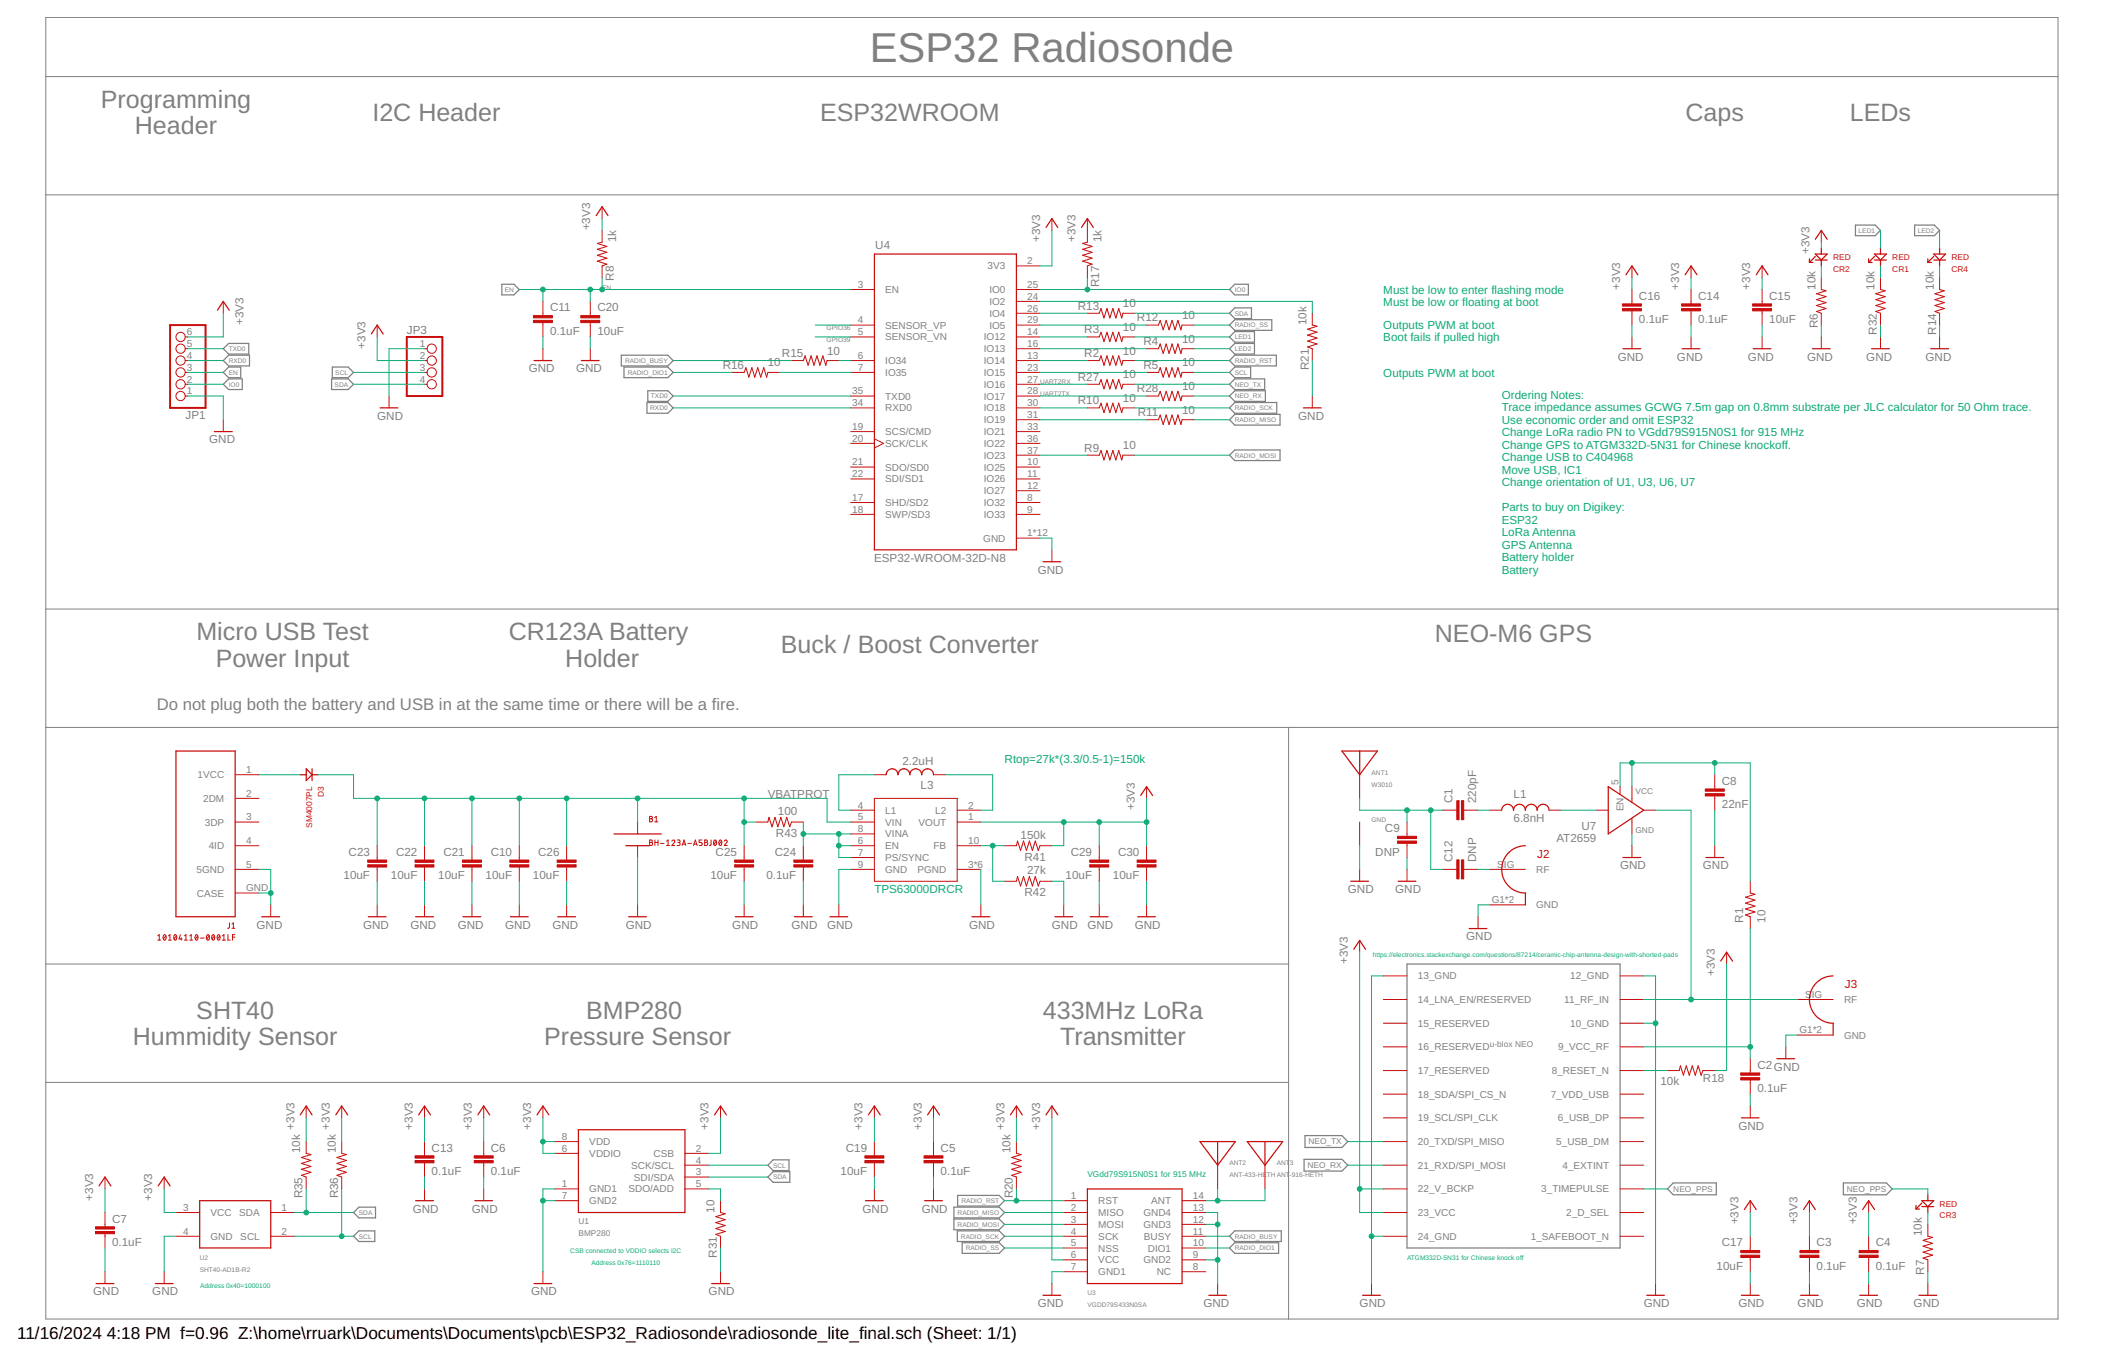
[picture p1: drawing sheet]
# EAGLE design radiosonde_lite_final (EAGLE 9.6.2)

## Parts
ANT1  W3010  [W3010]
ANT2  ANT-433-HETH  [ANT-433-HETH]
ANT3  ANT-916-HETH  [ANT-916-HETH]
B1  BH-123A-A5BJ002  [BH-123A-A5BJ002]
C1  220pF  0402_CAPACITOR  [0402_INDUCTOR]
C2  0.1uF  0402_CAPACITOR  [0402_INDUCTOR]
C3  0.1uF  0402_CAPACITOR  [0402_INDUCTOR]
C4  0.1uF  0402_CAPACITOR  [0402_INDUCTOR]
C5  0.1uF  0402_CAPACITOR  [0402_INDUCTOR]
C6  0.1uF  0402_CAPACITOR  [0402_INDUCTOR]
C7  0.1uF  0402_CAPACITOR  [0402_INDUCTOR]
C8  22nF  0402_CAPACITOR  [0402_INDUCTOR]
C9  DNP  0402_CAPACITOR  [0402_INDUCTOR]
C10  10uF  0603_CAPACITOR  [0603]
C11  0.1uF  0402_CAPACITOR  [0402_INDUCTOR]
C12  DNP  0402_CAPACITOR  [0402_INDUCTOR]
C13  0.1uF  0402_CAPACITOR  [0402_INDUCTOR]
C14  0.1uF  0402_CAPACITOR  [0402_INDUCTOR]
C15  10uF  0603_CAPACITOR  [0603]
C16  0.1uF  0402_CAPACITOR  [0402_INDUCTOR]
C17  10uF  0603_CAPACITOR  [0603]
C19  10uF  0603_CAPACITOR  [0603]
C20  10uF  0603_CAPACITOR  [0603]
C21  10uF  0603_CAPACITOR  [0603]
C22  10uF  0603_CAPACITOR  [0603]
C23  10uF  0603_CAPACITOR  [0603]
C24  0.1uF  0603_CAPACITOR  [0603]
C25  10uF  0603_CAPACITOR  [0603]
C26  10uF  0603_CAPACITOR  [0603]
C29  10uF  0603_CAPACITOR  [0603]
C30  10uF  0603_CAPACITOR  [0603]
CR1  RED  150060RS75000  [0603_DIODE]
CR2  RED  150060RS75000  [0603_DIODE]
CR3  RED  150060RS75000  [0603_DIODE]
CR4  RED  150060RS75000  [0603_DIODE]
D3  SM4007PL  [SOD123(AK)]
IC1  NEO-M8  [NEO-M8]
J1  10104110-0001LF  [MICRO_USB]
J2  CONUFL001-SMD  [U.FL]
J3  CONUFL001-SMD  [U.FL]
JP1  PINHD-1X6  [1X06]
JP3  PINHD-1X4  [1X04]
L1  6.8nH  0402_INDUCTOR  [0402_INDUCTOR]
L3  2.2uH  CY43-2.2UH  [CY43]
R1  10  0402_RESISTOR  [R0402]
R2  10  0402_RESISTOR  [R0402]
R3  10  0402_RESISTOR  [R0402]
R4  10  0402_RESISTOR  [R0402]
R5  10  0402_RESISTOR  [R0402]
R6  10k  0402_RESISTOR  [R0402]
R7  10k  0402_RESISTOR  [R0402]
R8  1k  0402_RESISTOR  [R0402]
R9  10  0402_RESISTOR  [R0402]
R10  10  0402_RESISTOR  [R0402]
R11  10  0402_RESISTOR  [R0402]
R12  10  0402_RESISTOR  [R0402]
R13  10  0402_RESISTOR  [R0402]
R14  10k  0402_RESISTOR  [R0402]
R15  10  0402_RESISTOR  [R0402]
R16  10  0402_RESISTOR  [R0402]
R17  1k  0402_RESISTOR  [R0402]
R18  10k  0402_RESISTOR  [R0402]
R20  10k  0402_RESISTOR  [R0402]
R21  10k  0402_RESISTOR  [R0402]
R27  10  0402_RESISTOR  [R0402]
R28  10  0402_RESISTOR  [R0402]
R31  10  0402_RESISTOR  [R0402]
R32  10k  0402_RESISTOR  [R0402]
R35  10k  0402_RESISTOR  [R0402]
R36  10k  0402_RESISTOR  [R0402]
R41  150k  0603_RESISTOR  [0603]
R42  27k  0603_RESISTOR  [0603]
R43  100  0603_RESISTOR  [0603]
U1  BMP280  [BME280]
U2  SHT40-AD1B-R2  [SHT40]
U3  VGDD79S433N0SA  [VGDD79S433N0SA]
U4  ESP32-WROOM-32D-N8  ESP32-WROOM-32D  [MODULE_ESP32-WROOM-32D]
U6  TPS63000DRCR  [S-PVSON-N10]
U7  AT2659  [6DFN-1X1.6]

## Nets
+3V3: C3.P$1 C4.P$1 C5.P$1 C6.P$1 C7.P$1 C13.P$1 C14.P$1 C15.1 C16.P$1 C17.1 C19.1 C29.1 C30.1 CR2.A IC1.22(22_V_BCKP) IC1.23(23_VCC) JP1.6 JP3.2 R8.2 R17.2 R18.1 R20.2 R35.2 R36.2 R41.1 U1.2(CSB) U1.6(VDDIO) U1.8(VDD) U2.3(VCC) U3.6(VCC) U4.2(3V3) U6.1(VOUT)
EN: C11.P$1 C20.1 JP1.3 R8.1 U4.3(EN)
GND: ANT1.P$1(GND) ANT1.P$3(GND) B1.N(-) C2.P$2 C3.P$2 C4.P$2 C5.P$2 C6.P$2 C7.P$2 C8.P$2 C9.P$2 C10.2 C11.P$2 C13.P$2 C14.P$2 C15.2 C16.P$2 C17.2 C19.2 C20.2 C21.2 C22.2 C23.2 C24.2 C25.2 C26.2 C29.2 C30.2 IC1.10(10_GND) IC1.12(12_GND) IC1.13(13_GND) IC1.24(24_GND) J1.5(5GND) J1.GND(CASE) J2.G1(GND) J2.G2(GND) J3.G1(GND) J3.G2(GND) JP1.1 JP3.1 R6.1 R7.1 R14.1 R21.1 R31.1 R32.1 R42.1 U1.1(GND1) U1.7(GND2) U2.4(GND) U3.7(GND1) U3.9(GND2) U3.12(GND3) U3.13(GND4) U4.1(GND) U4.15(GND) U4.38(GND) U4.39_1(GND) U4.39_2(GND) U4.39_3(GND) U4.39_4(GND) U4.39_5(GND) U4.39_6(GND) U4.39_7(GND) U4.39_8(GND) U4.39_9(GND) U6.3(PGND) U6.9(GND) U6.PG1(PGND) U6.PG2(PGND) U6.PG3(PGND) U6.PG4(PGND) U6.PG(PGND) U7.1(GND) U7.2(GND)
GPIO36: U4.4(SENSOR_VP)
GPIO39: U4.5(SENSOR_VN)
GPS_VCC_RF: C8.P$1 R1.2 U7.4(VS) U7.5(EN)
IO0: JP1.2 R17.1 U4.25(IO0)
LED1: CR1.A R3.2
LED2: CR4.A R4.2
N$1: R3.1 U4.14(IO12)
N$2: IC1.8(8_RESET_N) R18.2
N$3: R10.1 U4.30(IO18)
N$4: C1.P$2 L1.P$1
N$5: R16.2 U4.7(IO35)
N$6: L1.P$2 U7.3(RF_IN)
N$7: CR2.K R6.2
N$8: R11.1 U4.31(IO19)
N$9: R4.1 U4.16(IO13)
N$10: R31.2 U1.5(SDO/ADD)
N$11: ANT2.IN1 ANT2.IN2 ANT3.IN1 U3.14(ANT)
N$12: CR3.K R7.2
N$13: R5.1 U4.23(IO15)
N$14: ANT1.P$2(ANT) C1.P$1 C9.P$1 C12.P$1
N$15: CR1.K R32.2
N$16: R12.1 U4.29(IO5)
N$17: R13.1 U4.26(IO4)
N$18: CR4.K R14.2
N$19: R15.2 U4.6(IO34)
N$20: R9.1 U4.37(IO23)
N$25: D3.A J1.1(1VCC)
N$26: C2.P$1 IC1.9(9_VCC_RF) R1.1
N$28: R21.2 U4.24(IO2)
N$29: R2.1 U4.13(IO14)
N$30: C12.P$2 J2.SIG(RF)
N$31: IC1.11(11_RF_IN) J3.SIG(RF) U7.6(RF_OUT)
N$44: L3.P$1 U6.4(L1)
N$47: L3.P$2 U6.2(L2)
N$48: R41.2 R42.2 U6.10(FB)
N$49: C24.1 R43.1 U6.6(EN) U6.7(PS/SYNC) U6.8(VINA)
NEO_PPS: CR3.A IC1.3(3_TIMEPULSE)
NEO_RX: IC1.21(21_RXD/SPI_MOSI) R28.2
NEO_TX: IC1.20(20_TXD/SPI_MISO) R27.2
RADIO_BUSY: R15.1 U3.11(BUSY)
RADIO_DIO1: R16.1 U3.10(DIO1)
RADIO_MISO: R11.2 U3.2(MISO)
RADIO_MOSI: R9.2 U3.3(MOSI)
RADIO_RST: R2.2 R20.1 U3.1(RST)
RADIO_SCK: R10.2 U3.4(SCK)
RADIO_SS: R12.2 U3.5(NSS)
RXD0: JP1.4 U4.34(RXD0)
SCL: JP3.3 R5.2 R36.1 U1.4(SCK/SCL) U2.2(SCL)
SDA: JP3.4 R13.2 R35.1 U1.3(SDI/SDA) U2.1(SDA)
TXD0: JP1.5 U4.35(TXD0)
UART2RX: R27.1 U4.27(IO16)
UART2TX: R28.1 U4.28(IO17)
VBATPROT: B1.P(+) C10.1 C21.1 C22.1 C23.1 C25.1 C26.1 D3.K R43.2 U6.5(VIN)
Unconnected: IC1.1(1_SAFEBOOT_N) IC1.2(2_D_SEL) IC1.4(4_EXTINT) IC1.5(5_USB_DM) IC1.6(6_USB_DP) IC1.7(7_VDD_USB) IC1.14(14_LNA_EN/RESERVED) IC1.15(15_RESERVED) IC1.16(16_RESERVED) IC1.17(17_RESERVED) IC1.18(18_SDA/SPI_CS_N) IC1.19(19_SCL/SPI_CLK) J1.2(2DM) J1.3(3DP) J1.4(4ID) U3.8(NC) U4.8(IO32) U4.9(IO33) U4.10(IO25) U4.11(IO26) U4.12(IO27) U4.17(SHD/SD2) U4.18(SWP/SD3) U4.19(SCS/CMD) U4.20(SCK/CLK) U4.21(SDO/SD0) U4.22(SDI/SD1) U4.33(IO21) U4.36(IO22)

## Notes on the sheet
- ESP32 Radiosonde
- Programming
  Header
- I2C Header | ESP32WROOM | Caps | LEDs
- Must be low to enter flashing mode
- Must be low or floating at boot
- Outputs PWM at boot
- Boot fails if pulled high
- Outputs PWM at boot
- Ordering Notes:
  Trace impedance assumes GCWG 7.5m gap on 0.8mm substrate per JLC calculator for 50 Ohm trace.
  Use economic order and omit ESP32
  Change LoRa radio PN to VGdd79S915N0S1 for 915 MHz
  Change GPS to ATGM332D-5N31 for Chinese knockoff.
  Change USB to C404968 
  Move USB, IC1
  Change orientation of U1, U3, U6, U7
  
  Parts to buy on Digikey:
  ESP32
  LoRa Antenna
  GPS Antenna
  Battery holder
  Battery
- NEO-M6 GPS
- Micro USB Test
  Power Input
- CR123A Battery 
  Holder
- Buck / Boost Converter
- Do not plug both the battery and USB in at the same time or there will be a fire.
- Rtop=27k*(3.3/0.5-1)=150k
- TPS63000DRCR
- https://electronics.stackexchange.com/questions/87214/ceramic-chip-antenna-design-with-shorted-pads
- SHT40
  Hummidity Sensor
- BMP280 
  Pressure Sensor
- 433MHz LoRa
  Transmitter
- VGdd79S915N0S1 for 915 MHz
- CSB connected to VDDIO selects I2C
- Address 0x76=1110110 | ATGM332D-5N31 for Chinese knock off
- Address 0x40=1000100
